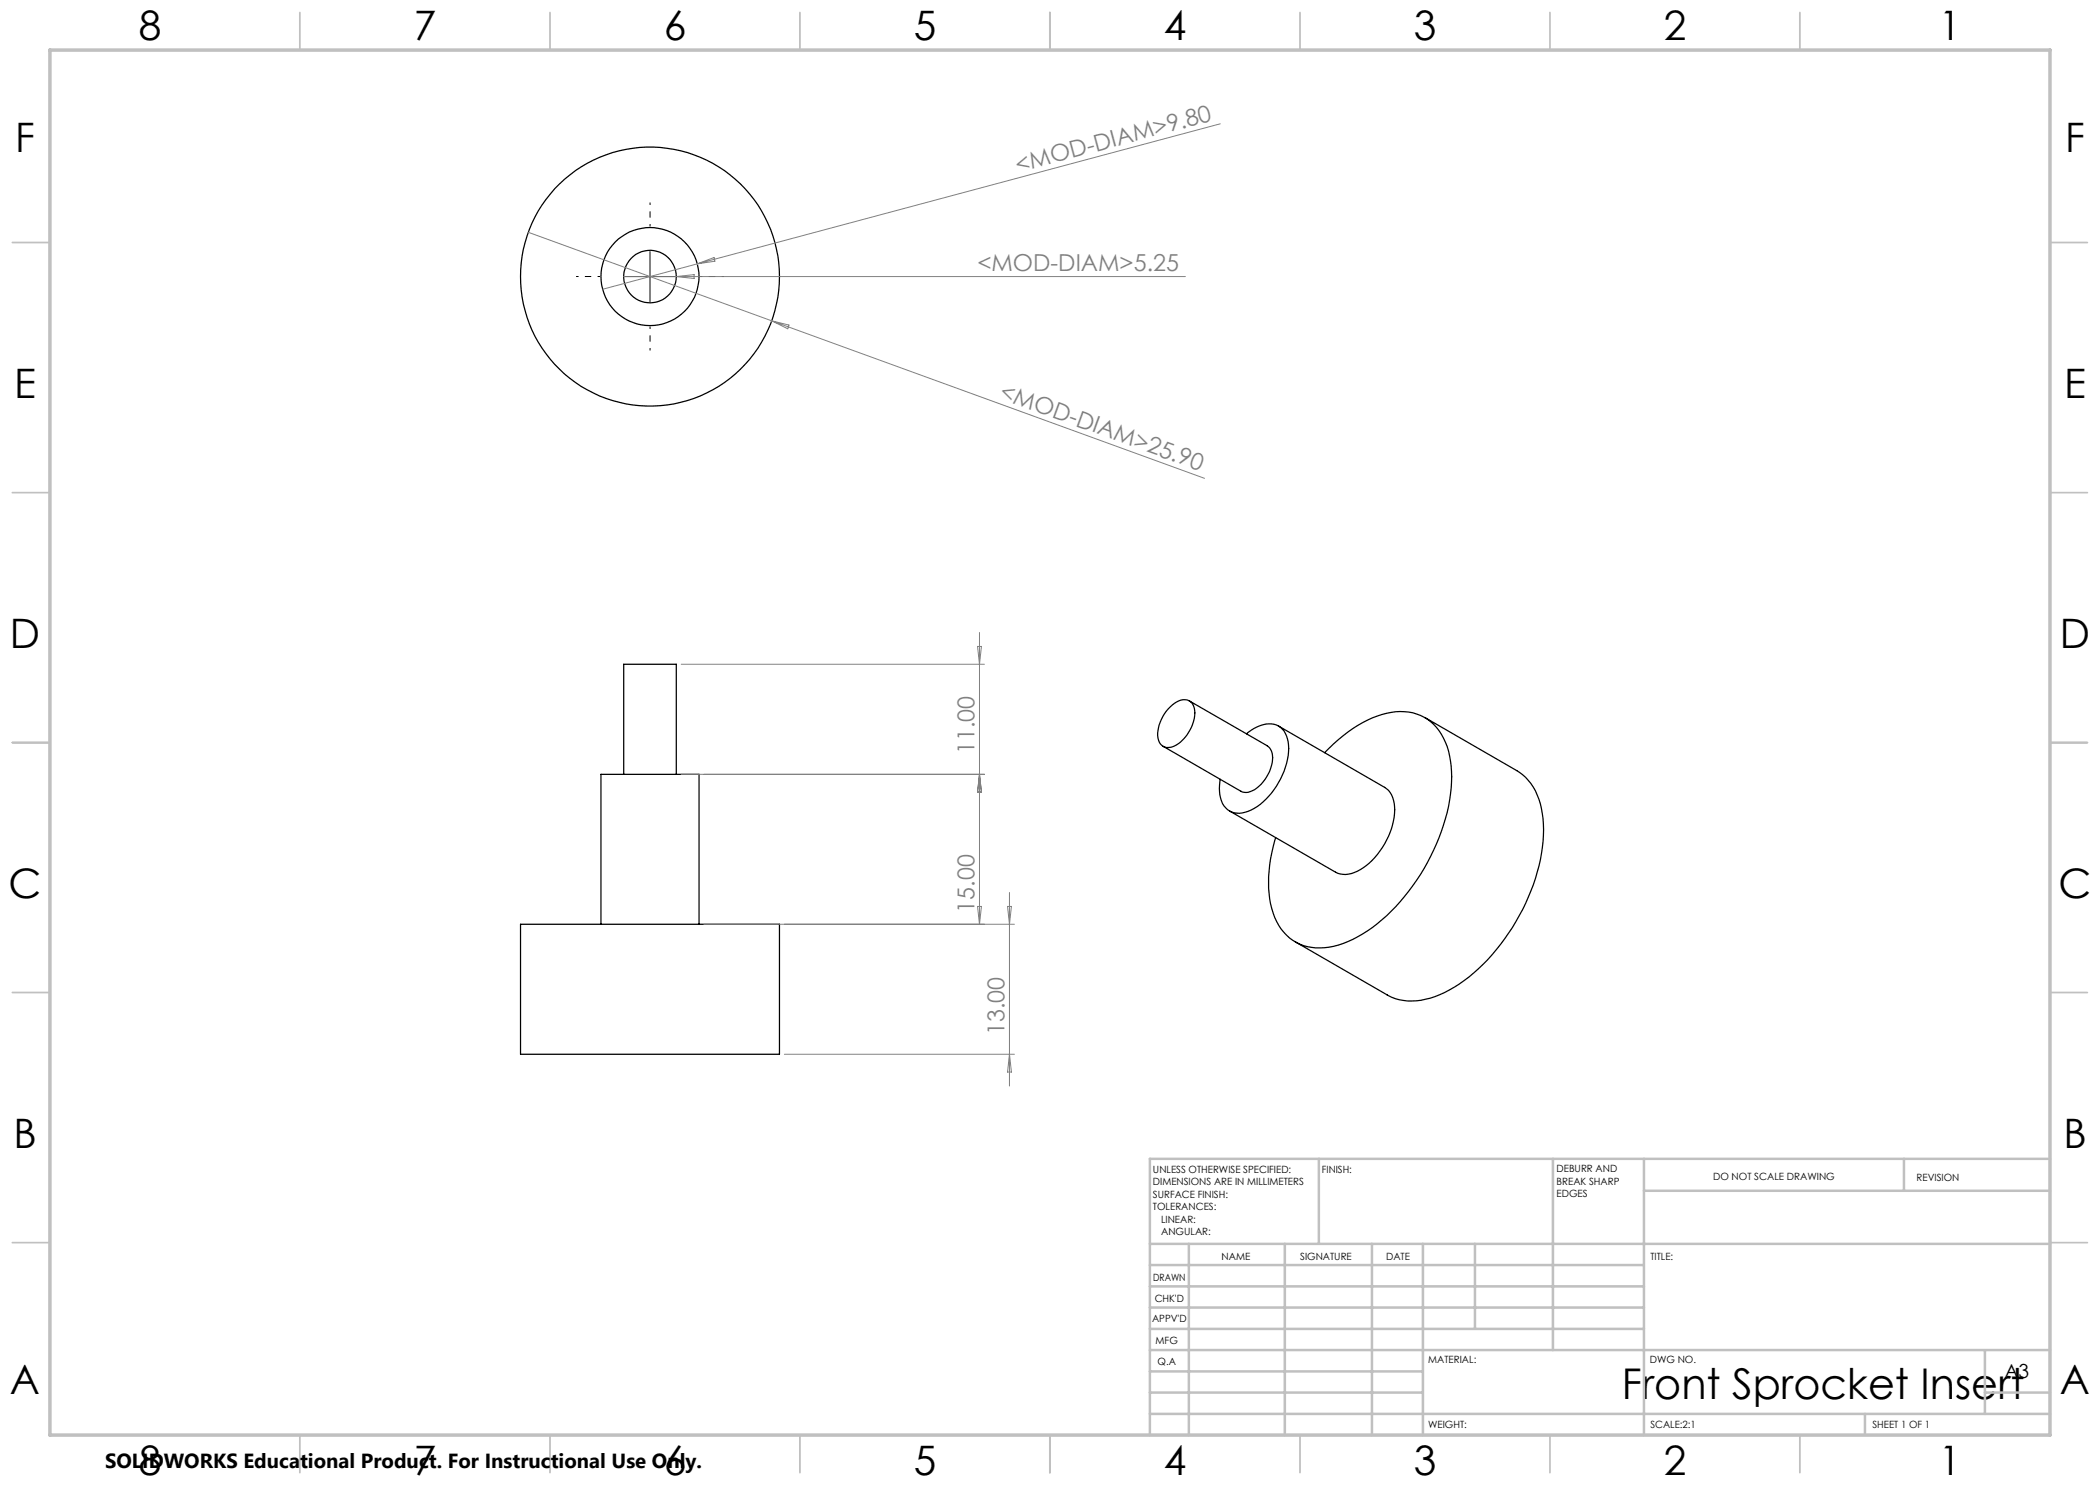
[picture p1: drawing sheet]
<svg xmlns="http://www.w3.org/2000/svg" width="420mm" height="297mm" viewBox="0 0 420 297" stroke-linecap="round" stroke-linejoin="round" font-family="sans-serif">
<g fill="none" stroke="#000" stroke-width=".25">
<path d="M124.7 154.9v-22h10.6v22M234.1 141.4a3.5 3.5 0 0 1 3.6-1.3 2.96 2.96 0 0 1 1.2 3.5 7.5 7.5 0 0 1-4.8 5.9 2.16 2.16 0 0 1-2.6-2.4 8.2 8.2 0 0 1 2.6-5.7zM237.9 140.2l15.5 9a3.4 3.4 0 0 1 .9 4 7.7 7.7 0 0 1-4.3 5.1l-.8 .2-1-.2-15.6-9M249.3 146.8a6.5 6.5 0 0 1 6-1.8 4.7 4.7 0 0 1 2.4 4.7 15.2 15.2 0 0 1-7.5 12.3 4.1 4.1 0 0 1-5.4-.8 7.2 7.2 0 0 1-.7-5.3M255.7 145.2l21.2 12.3a5.3 5.3 0 0 1 2 5.2 15.2 15.2 0 0 1-7.5 11.6 4.5 4.5 0 0 1-4.3 .1l-21.2-12.2M264.9 150.5a24.9 24.9 0 0 1 13.3-8 9.5 9.5 0 0 1 11.2 6.8 26.7 26.7 0 0 1-1.1 17 41.6 41.6 0 0 1-14.8 19.9 16.2 16.2 0 0 1-11.2 3.3 9.7 9.7 0 0 1-7.9-7.8 25.9 25.9 0 0 1 .7-14.2M285 143.5l18.4 10.6a11.3 11.3 0 0 1 5.1 8.7 32.3 32.3 0 0 1-3.4 17.9 40.2 40.2 0 0 1-14.2 16.7 15.3 15.3 0 0 1-11 2.6l-2.3-.9-18.5-10.7M104.1 184.9h51.8v26h-51.8zM120.2 184.9v-30h19.6v30"/>
<circle cx="130" cy="55.3" r="25.9"/>
<circle cx="130" cy="55.3" r="5.3"/>
<circle cx="130" cy="55.3" r="9.8"/>
</g>
<path d="M120 55.3h-4.8M130 45.3v-4.8M140 55.3h4.8M130 65.3v4.8" fill="none" stroke="#000" stroke-width=".2" stroke-dasharray="15.2 1.3 1.3 1.3" stroke-dashoffset="14.7" stroke-linecap="butt"/>
<path d="M125 55.3h10M130 50.3v10" fill="none" stroke="#000" stroke-width=".2"/>
<g fill="none" stroke="#808080" stroke-width=".2">
<path d="M244.1 24.8l-123.6 33.1M105.7 46.5l48.6 17.7M124.7 55.3h112.4M135.3 55.3l3.5-.4v.8zM139.5 52.8l3.3-1.3 .2 .7zM154.3 64.2l86.6 31.5M154.3 64.2l3.5 .8-.2 .8zM136.2 132.9h60.7M195.5 129.3h.8l-.4 3.6zM195.9 126.5v58.4M136.2 154.9h60.7M195.9 154.9l.4 3.5h-.8z"/>
<path d="M201.9 178.5v38.7M140.8 184.9h62.1M195.5 181.3h.8l-.4 3.6zM201.5 181.3h.8l-.4 3.6zM156.9 210.9h46M201.9 210.9l.4 3.5h-.8z"/>
</g>
<g fill="none" stroke="#c0c0c0" stroke-width=".35">
<path d="M60 2.5v7.5M110 2.5v7.5M160 2.5v7.5M210 2.5v7.5M260 2.5v7.5M310 2.5v7.5M360 2.5v7.5M2.5 48.5h7.5M410 48.5h7.5M2.5 98.5h7.5M410 98.5h7.5M2.5 148.5h7.5"/>
<path d="M410 148.5h7.5M2.5 198.5h7.5M410 198.5h7.5M2.5 248.5h7.5M410 248.5h7.5M60 287v7.5M110 287v7.5M160 287v7.5M210 287v7.5M260 287v7.5M310 287v7.5M360 287v7.5"/>
</g>
<g fill="none" stroke="#c0c0c0" stroke-width=".5">
<path d="M263.8 231.8v17M310.6 231.8v38.2M328.8 231.8v55.2M328.8 238.2h81.2M380.8 231.8v6.4M410 231.8h-180v55.2M230 248.8h180M230 257.3h98.8M230 253h98.8M237.8 248.8v38.2M257 248.8v38.2M274.4 248.8v38.2"/>
<path d="M284.6 248.8v38.2M295 248.8v17M230 265.8h98.8M230 261.5h98.8M230 278.5h54.6M230 274.3h54.6M230 270h180M397 278.5h13M397 270v12.8M230 282.8h180M373 282.8v4.2"/>
</g>
<path d="M10 10h400v277h-400z" fill="none" stroke="#c0c0c0" stroke-width=".7"/>
<text font-size="8.5" x="324.3" y="279.7">Front Sprocket Insert</text>
<g font-size="8.1">
<text x="27.7" y="8">8</text>
<text x="82.7" y="8">7</text>
<text x="132.7" y="8">6</text>
<text x="182.7" y="8">5</text>
<text x="232.7" y="8">4</text>
<text x="282.7" y="8">3</text>
<text x="332.7" y="8">2</text>
<text x="387.7" y="8">1</text>
<text x="3" y="30.4">F</text>
<text x="413" y="30.4">F</text>
<text x="2.8" y="79.6">E</text>
<text x="412.8" y="79.6">E</text>
<text x="2" y="129.6">D</text>
<text x="412" y="129.6">D</text>
<text x="1.7" y="179.6">C</text>
<text x="411.7" y="179.6">C</text>
<text x="2.7" y="229.6">B</text>
<text x="412.7" y="229.6">B</text>
<text x="2" y="278.9">A</text>
<text x="412" y="278.9">A</text>
<text x="27.7" y="295">8</text>
<text x="82.7" y="295">7</text>
<text x="132.7" y="295">6</text>
<text x="182.7" y="295">5</text>
<text x="232.7" y="295">4</text>
<text x="282.7" y="295">3</text>
<text x="332.7" y="295">2</text>
<text x="387.7" y="295">1</text>
</g>
<g font-size="4.7" fill="#808080">
<text x="203.6" y="34.5" transform="rotate(-15 203.6 34.5)">&lt;MOD-DIAM&gt;9.80</text>
<text x="195.5" y="54.3">&lt;MOD-DIAM&gt;5.25</text>
<text x="199.7" y="79.6" transform="rotate(20 199.7 79.6)">&lt;MOD-DIAM&gt;25.90</text>
<text x="194.9" y="150.8" transform="rotate(-90 194.9 150.8)">11.00</text>
<text x="194.9" y="182.5" transform="rotate(-90 194.9 182.5)">15.00</text>
<text x="200.9" y="207" transform="rotate(-90 200.9 207)">13.00</text>
</g>
<text font-size="4.1" x="21" y="293.7">SOLIDWORKS Educational Product. For Instructional Use Only.</text>
<text font-size="3.9" x="400.9" y="275.5">A3</text>
<g font-size="2">
<text x="230.6" y="234.6">UNLESS OTHERWISE SPECIFIED:</text>
<text x="230.6" y="237.1">DIMENSIONS ARE IN MILLIMETERS</text>
<text x="230.6" y="239.6">SURFACE FINISH:</text>
<text x="264.4" y="234.6">FINISH:</text>
<text x="311.3" y="234.5">DEBURR AND</text>
<text x="311.3" y="237">BREAK SHARP</text>
<text x="311.3" y="239.5">EDGES</text>
<text x="342.6" y="236">DO NOT SCALE DRAWING</text>
<text x="383.3" y="236.2">REVISION</text>
<text x="230.6" y="242.1">TOLERANCES:</text>
<text x="232.2" y="244.6">LINEAR:</text>
<text x="232.2" y="247.1">ANGULAR:</text>
<text x="244.3" y="252">NAME</text>
<text x="260" y="251.9">SIGNATURE</text>
<text x="277.2" y="251.9">DATE</text>
<text x="330.1" y="251.9">TITLE:</text>
<text x="230.6" y="256.1">DRAWN</text>
<text x="230.9" y="260.3">CHK'D</text>
<text x="230.4" y="264.4">APPV'D</text>
<text x="231.1" y="268.8">MFG</text>
<text x="231.5" y="273">Q.A</text>
<text x="285.6" y="272.5">MATERIAL:</text>
<text x="330" y="272.5">DWG NO.</text>
<text x="285.6" y="285.5">WEIGHT:</text>
<text x="330.1" y="285.6">SCALE:2:1</text>
<text x="374.5" y="285.6">SHEET 1 OF 1</text>
</g>
</svg>
